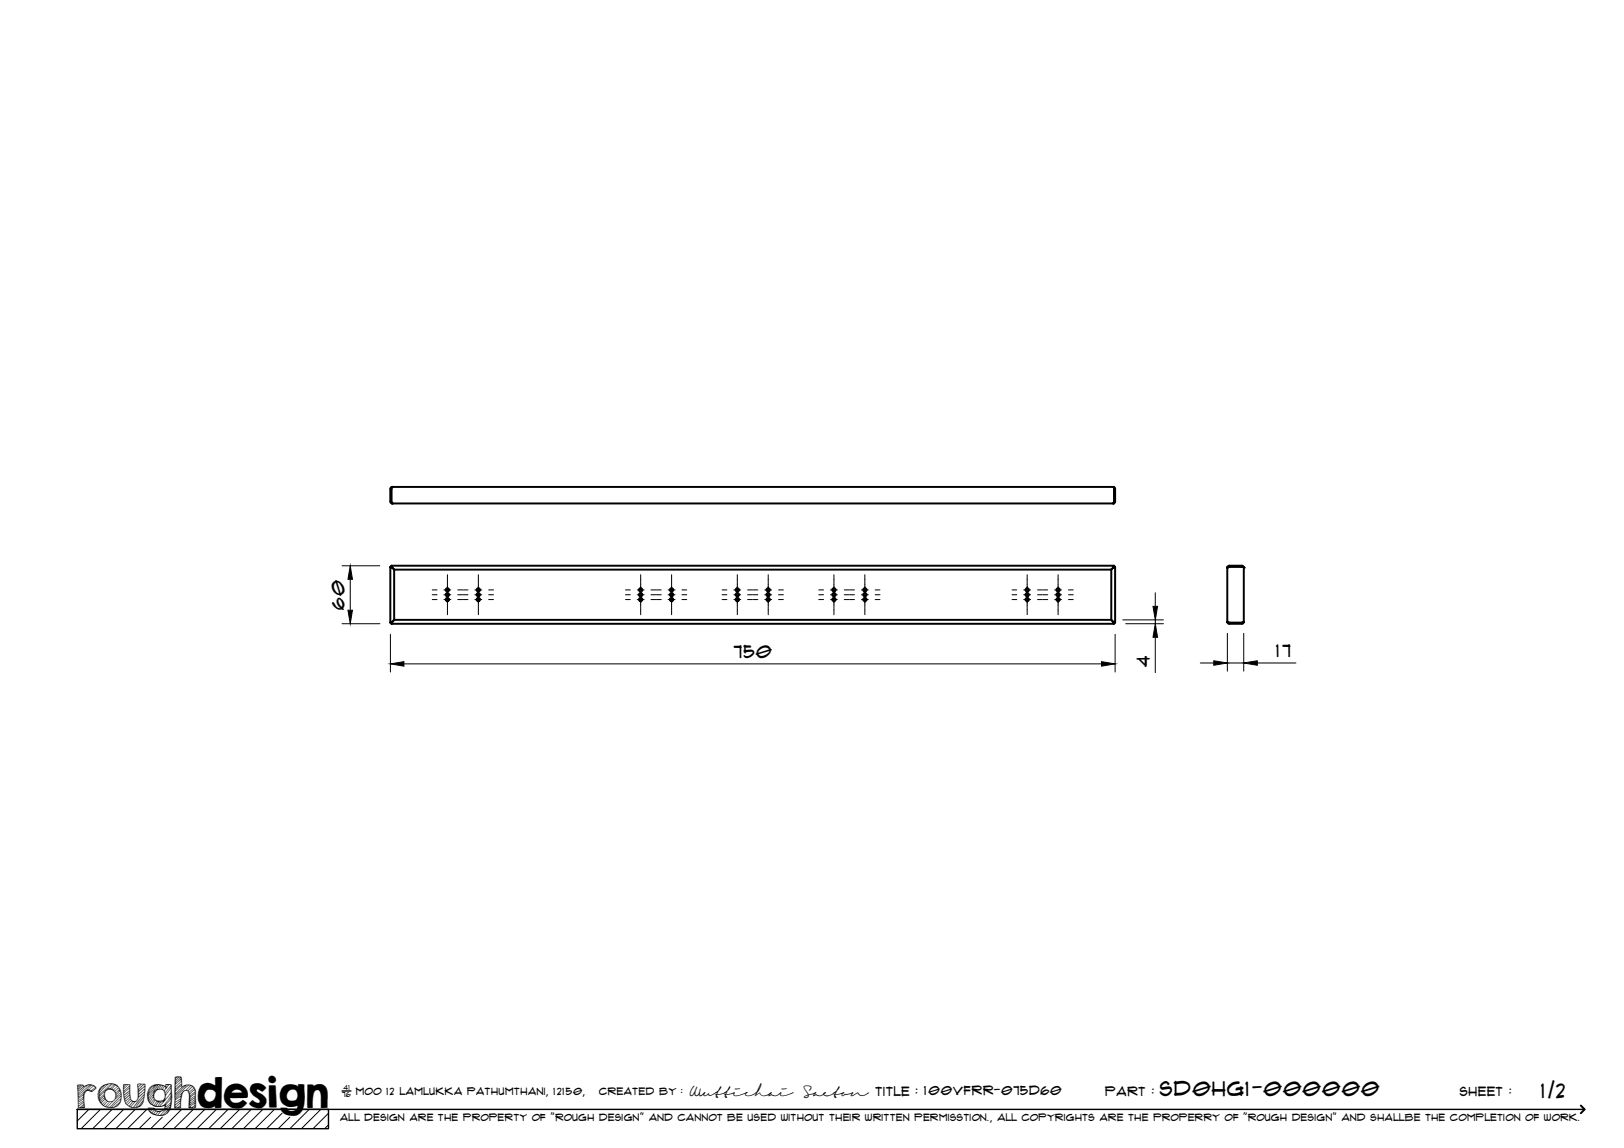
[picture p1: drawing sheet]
<svg xmlns="http://www.w3.org/2000/svg" width="420mm" height="297mm" viewBox="0 0 420 297" stroke-linecap="round" stroke-linejoin="round" font-family="sans-serif">
<!-- layer: Visible -->
<g fill="none" stroke="#000" stroke-width=".51">
<path d="M101.2 126.5v3.3M101.3 126.5l.2-.5h186.5l.5 .4v3.4l-.1 .3-.4 .2M101.3 129.7v.2M101.3 126.5v3.3M101.3 126.4v.1M101.5 126l-.4 .1-.1 .3v3.4l.1 .3 .4 .2M288 126l.2 .3v3.6l-.2 .4h-186.5l-.2-.5M288.2 126.4v3.5M101.3 146.4l.2 .5-.5-.3v14.5l1-.7v-13l-.8-.8h-.2M288.2 146.4v.2l-.7 .8h-185.5l-.7-1h186.9l-.2 .5 .5-.3M317.5 146.9l.5-.5h3.3l.3 .1 .2 .4M317.5 146.9h.1"/>
<path d="M318 146.6h3.4l.4 .3v14l-.4 .5h-3.4l-.3-.1-.2-.4M318 146.6l-.5 .3v14l.5 .2M318 146.6l-.1 .1M321.3 146.6l.1 .1M101 161.1l.5-.2-.2 .5h186.9l-.7-1h-185.5l-.7 .7v.3M288.5 161.1h-.3l-.7-.7v-13l1-.8v14.5l-.5-.2 .2 .5M317.9 161.1h.1M321.4 161.1h-.1M321.8 160.9l-.4 .2h-3.4"/>
<circle cx="115.7" cy="153.9" r=".43"/>
<circle cx="115.7" cy="155.1" r=".43"/>
<circle cx="115.7" cy="152.6" r=".43"/>
<circle cx="123.8" cy="153.9" r=".43"/>
<circle cx="123.8" cy="152.6" r=".43"/>
<circle cx="123.8" cy="155.1" r=".43"/>
<circle cx="165.7" cy="155.1" r=".43"/>
<circle cx="165.7" cy="153.9" r=".43"/>
<circle cx="165.7" cy="152.6" r=".43"/>
<circle cx="173.7" cy="152.6" r=".43"/>
<circle cx="173.7" cy="155.1" r=".43"/>
<circle cx="173.7" cy="153.9" r=".43"/>
<circle cx="190.8" cy="152.6" r=".43"/>
<circle cx="190.8" cy="155.1" r=".43"/>
<circle cx="190.8" cy="153.9" r=".43"/>
<circle cx="198.7" cy="155.1" r=".43"/>
<circle cx="198.7" cy="153.9" r=".43"/>
<circle cx="198.7" cy="152.6" r=".43"/>
<circle cx="215.8" cy="155.1" r=".43"/>
<circle cx="215.8" cy="153.9" r=".43"/>
<circle cx="215.8" cy="152.6" r=".43"/>
<circle cx="223.8" cy="153.9" r=".43"/>
<circle cx="223.8" cy="152.6" r=".43"/>
<circle cx="223.8" cy="155.1" r=".43"/>
<circle cx="265.8" cy="152.6" r=".43"/>
<circle cx="265.8" cy="153.9" r=".43"/>
<circle cx="265.8" cy="155.1" r=".43"/>
<circle cx="273.8" cy="155.1" r=".43"/>
<circle cx="273.8" cy="153.9" r=".43"/>
<circle cx="273.8" cy="152.6" r=".43"/>
</g>
<g fill="#000">
<circle cx="101.5" cy="126" r=".25"/>
<circle cx="101.5" cy="130.3" r=".25"/>
<circle cx="288" cy="130.3" r=".25"/>
<circle cx="317.5" cy="146.9" r=".25"/>
<circle cx="321.8" cy="146.9" r=".25"/>
<circle cx="317.5" cy="160.9" r=".25"/>
</g>
<!-- layer: TitleBlock -->
<path d="M20 287h65v5h-65zM20 287h390M88.5 282.3h2.3" fill="none" stroke="#000" stroke-width=".36"/>
<path d="M409 286.1l1 .9-1 1" fill="none" stroke="#000" stroke-width=".51"/>
<g fill="none" stroke="#000" stroke-width=".26">
<path d="M23 287l-3 3.1M26 287l-5 5M29 287l-5 5M32 287l-5 5M35 287l-5 5M38 287l-5 5M39 289.1l-3 2.9M42 289.1l-3 2.9M47 287l-5 5M50 287l-5 5M53 287l-5 5M56 287l-5 5"/>
<path d="M59 287l-5 5M62 287l-5 5M65 287l-5 5M68 287l-5 5M71 287l-5 5M73 288l-4 4M75 289.1l-3 2.9M80 287l-5 5M83 287l-5 5M85 288l-4 4M85 291l-1 1"/>
</g>
<!-- layer: Smart Centers -->
<g fill="none" stroke="#000" stroke-width=".26">
<path d="M111.8 153.9h1.3M111.8 155.1h1.3M111.8 152.6h1.3M114.9 153.9h1.7M114.9 155.1h1.7M114.9 152.6h1.7M115.8 148.7v10.4M118.4 153.9h1.3M118.4 155.1h1.3M118.4 152.6h1.3M119.8 153.9h1.3M119.8 155.1h1.3"/>
<path d="M119.8 152.6h1.3M122.9 153.9h1.8M122.9 155.1h1.8M122.9 152.6h1.8M123.8 148.7v10.4M126.4 153.9h1.3M126.4 155.1h1.3M126.4 152.6h1.3M161.8 153.9h1.3M161.8 155.1h1.3M161.8 152.6h1.3M164.9 153.9h1.7"/>
<path d="M164.9 155.1h1.7M164.9 152.6h1.7M165.8 148.7v10.4M168.4 153.9h1.3M168.4 155.1h1.3M168.4 152.6h1.3M169.8 153.9h1.3M169.8 155.1h1.3M169.8 152.6h1.3M172.8 153.9h1.8M172.8 155.1h1.8M172.8 152.6h1.8"/>
<path d="M173.8 148.7v10.4M176.4 153.9h1.3M176.4 155.1h1.3M176.4 152.6h1.3M186.8 153.9h1.3M186.8 155.1h1.3M186.8 152.6h1.3M189.9 153.9h1.7M189.9 155.1h1.7M189.9 152.6h1.7M190.8 148.7v10.4M193.4 153.9h1.3"/>
<path d="M193.4 155.1h1.3M193.4 152.6h1.3M194.8 153.9h1.3M194.8 155.1h1.3M194.8 152.6h1.3M197.9 153.9h1.7M197.9 155.1h1.7M197.9 152.6h1.7M198.8 148.7v10.4M201.4 153.9h1.3M201.4 155.1h1.3M201.4 152.6h1.3"/>
<path d="M211.8 153.9h1.3M211.8 155.1h1.3M211.8 152.6h1.3M214.9 153.9h1.7M214.9 155.1h1.7M214.9 152.6h1.7M215.8 148.7v10.4M218.4 153.9h1.3M218.4 155.1h1.3M218.4 152.6h1.3M219.8 153.9h1.3M219.8 155.1h1.3"/>
<path d="M219.8 152.6h1.3M222.9 153.9h1.7M222.9 155.1h1.7M222.9 152.6h1.7M223.8 148.7v10.4M226.4 153.9h1.3M226.4 155.1h1.3M226.4 152.6h1.3M261.8 153.9h1.3M261.8 155.1h1.3M261.8 152.6h1.3M264.9 153.9h1.7"/>
<path d="M264.9 155.1h1.7M264.9 152.6h1.7M265.7 148.7v10.4M268.4 153.9h1.3M268.4 155.1h1.3M268.4 152.6h1.3M269.8 153.9h1.3M269.8 155.1h1.3M269.8 152.6h1.3M272.9 153.9h1.7M272.9 155.1h1.7M272.9 152.6h1.7"/>
<path d="M273.7 148.7v10.4M276.4 153.9h1.3M276.4 155.1h1.3M276.4 152.6h1.3"/>
</g>
<!-- layer: FD_Dimensions -->
<g fill="none" stroke="#000" stroke-width=".26">
<path d="M88.5 146.4h9.8M90.6 149.9v8M298.9 153.4v3.5M88.5 161.4h9.8M101 164.1v9.8M104.5 171.8h180.5M288.5 164.1v9.8M290.5 160.4h10.5M291.2 161.4h9.8M298.9 160.4v1M298.9 164.9v9.1M310.5 171.5h3.5"/>
<path d="M317.5 163.9v9.8M317.5 171.5h4.3M321.8 163.9v9.8M325.3 171.5h10"/>
</g>
<path d="M90 157.9h1.2l-.6 3.5zM90.6 146.4l.6 3.5h-1.2zM298.3 156.9h1.2l-.6 3.5zM101 171.8l3.5-.6v1.2zM285 171.2l3.5 .6-3.5 .6zM298.9 161.4l.6 3.5h-1.2zM314 171l3.5 .5-3.5 .6zM321.8 171.5l3.5-.5v1.1z" fill="#000" stroke="#000" stroke-width=".26"/>
<text font-size="9.7" x="19.9" y="286.8">roughdesign</text>
<g font-size="5.3">
<text x="300.1" y="283.6">SD0HG1-000000</text>
<text x="398.7" y="284">1/2</text>
</g>
<g font-size="4.6">
<text x="89.2" y="157.7" transform="rotate(-90 89.2 157.7)">60</text>
<text x="189.8" y="170.3">750</text>
<text x="297.5" y="172.6" transform="rotate(-90 297.5 172.6)">4</text>
<text x="330.2" y="170.1">17</text>
</g>
<g font-size="3.4">
<text x="178.3" y="283.5">Wuttichai</text>
<text x="208.1" y="283.5">Saeton title : 100VFRR-075D60</text>
</g>
<g font-size="3.3">
<text x="286" y="283.5">Part :</text>
<text x="377.7" y="283.5">sheet :</text>
</g>
<g font-size="2.7">
<text x="92.1" y="283.3">moo 12 Lamlukka pathumthani, 12150,</text>
<text x="155" y="283.3">created by :</text>
</g>
<text font-size="2.6" x="88" y="290.1">all design are the property of &quot;rough design&quot; and cannot be used without their written permisstion., all copyrights are the properry of &quot;rough design&quot; and shallbe the completion of work.</text>
<g font-size="1.9">
<text x="88.5" y="283.9">76</text>
<text x="88.9" y="282.1">41</text>
</g>
</svg>
